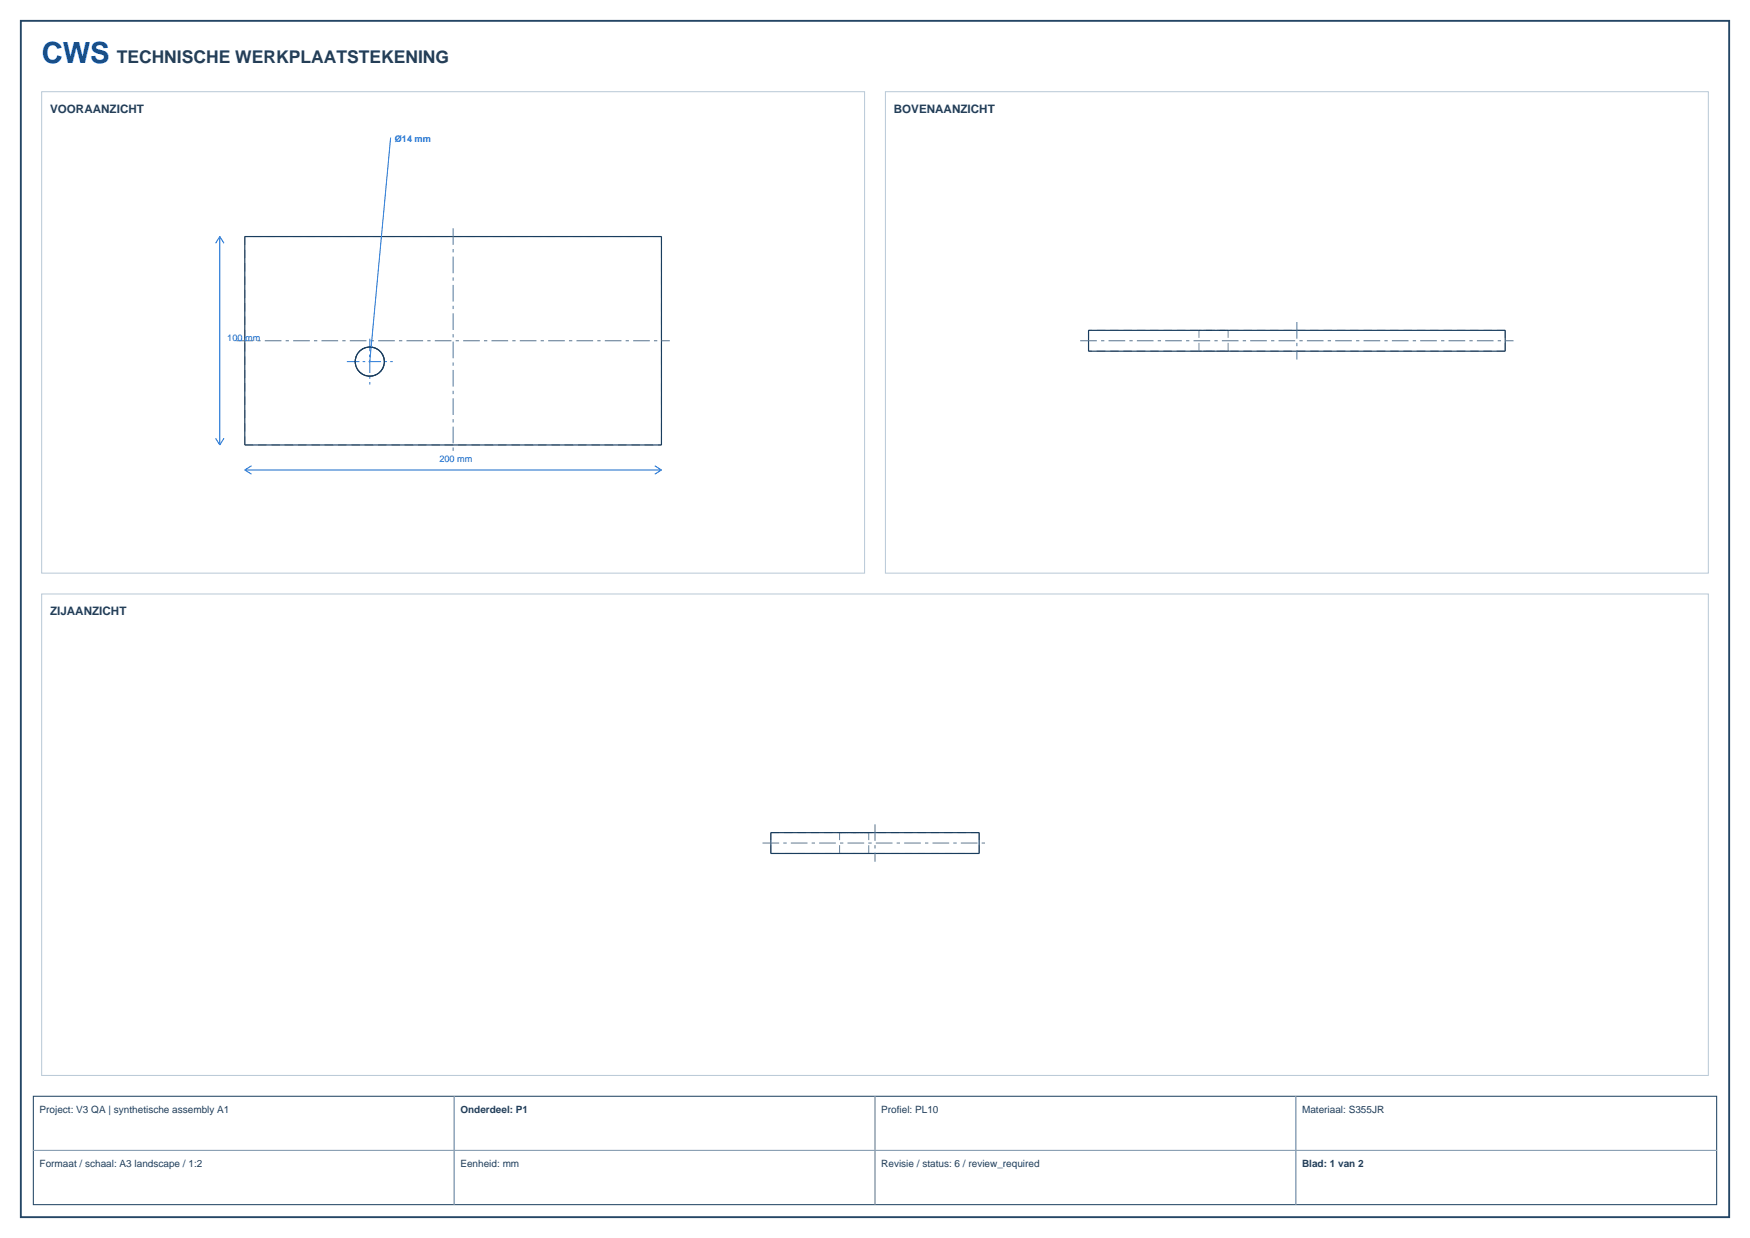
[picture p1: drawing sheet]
<svg xmlns="http://www.w3.org/2000/svg" width="420mm" height="297mm" viewBox="0 0 420 297" stroke-linecap="round" stroke-linejoin="round" font-family="sans-serif">
<path d="M5 5h410v287h-410z" fill="none" stroke="#244665" stroke-width=".45"/>
<path d="M10 22h197.5v115.5h-197.5zM212.5 22h197.5v115.5h-197.5zM10 142.5h400v115.5h-400z" fill="none" stroke="#b8c8d6" stroke-width=".24"/>
<g fill="none" stroke="#70879d" stroke-width=".24" stroke-dasharray="2 1.2" stroke-linecap="butt">
<path d="M58.7 56.8v50M158.7 56.8h-100M294.7 79.3h-6.9M361.3 79.3h-100M92.3 86.7a3.5 3.5 0 0 0-5.1-3.1 3.5 3.5 0 0 0-.6 5.9 3.5 3.5 0 0 0 5.6-1.9l.1-.9M261.3 84.2v-4.9M287.8 84.2v-4.9M294.7 84.2h-6.9M294.7 84.2v-4.9M361.3 84.2v-4.9M361.3 84.2h-100M58.7 106.8h100"/>
<path d="M158.7 106.8v-50M201.5 199.7h3.5M205 199.7h3.5M208.5 199.7h-7M235 199.7h-50M185 204.7v-5M201.5 204.7h3.5M201.5 204.7v-5M205 204.7h3.5M208.5 204.7h-7M208.5 204.7v-5M235 204.7v-5"/>
<path d="M235 204.7h-50"/>
</g>
<g fill="none" stroke="#173b5d" stroke-width=".28">
<path d="M58.7 56.8h100v50h-100zM261.3 79.3h100v4.9h-100zM185 199.7h50v5h-50z"/>
<circle cx="88.8" cy="86.8" r="3.5"/>
</g>
<path d="M108.7 54.8v54M311.3 77.3v8.9M56.7 81.8h104.1M259.3 81.8h104M210 197.7v9M183 202.2h54" fill="none" stroke="#52789b" stroke-width=".24" stroke-dasharray="4 1 .8 1" stroke-linecap="butt"/>
<path d="M83.3 86.7h11M88.7 81.2v11.1" fill="none" stroke="#1670d6" stroke-width=".24" stroke-dasharray="3 .8 .6 .8" stroke-linecap="butt"/>
<circle cx="88.7" cy="86.7" r="3.5" fill="none" stroke="#173b5d" stroke-width=".25"/>
<path d="M93.7 33l-5 53.7" fill="none" stroke="#1670d6" stroke-width=".24"/>
<path d="M52.8 56.8v50M52.8 56.8l-1.1 1.5M52.8 56.8l.9 1.5M51.7 105.1l1.1 1.7M53.7 105.1l-.9 1.7M58.7 112.7h100M58.7 112.7l1.7 1.1M60.4 111.8l-1.7 .9M157.2 111.8l1.5 .9M158.7 112.7l-1.5 1.1" fill="none" stroke="#0066dc" stroke-width=".24"/>
<path d="M8 263h404v26h-404z" fill="none" stroke="#244665" stroke-width=".25"/>
<path d="M8 276h404M109 263v26M210 263v26M311 263v26" fill="none" stroke="#8ca1b4" stroke-width=".24"/>
<text font-size="7" fill="#004ea2" x="10" y="15">CWS</text>
<text font-size="4.2" fill="#243d55" x="28" y="15">TECHNISCHE WERKPLAATSTEKENING</text>
<g font-size="2.8" fill="#243d55">
<text x="12" y="27">VOORAANZICHT</text>
<text x="214.5" y="27">BOVENAANZICHT</text>
<text x="12" y="147.5">ZIJAANZICHT</text>
</g>
<g font-size="2.4" fill="#243d55">
<text x="9.5" y="267">Project: V3 QA | synthetische assembly A1</text>
<text x="110.5" y="267">Onderdeel: P1</text>
<text x="211.5" y="267">Profiel: PL10</text>
<text x="312.5" y="267">Materiaal: S355JR</text>
<text x="9.5" y="280">Formaat / schaal: A3 landscape / 1:2</text>
<text x="110.5" y="280">Eenheid: mm</text>
<text x="211.5" y="280">Revisie / status: 6 / review_required</text>
<text x="312.5" y="280">Blad: 1 van 2</text>
</g>
<text font-size="2.2" fill="#1670d6" x="94.8" y="34">Ø14 mm</text>
<g font-size="2.2" fill="#0066dc">
<text x="54.5" y="81.8">100 mm</text>
<text x="105.5" y="111">200 mm</text>
</g>
</svg>
